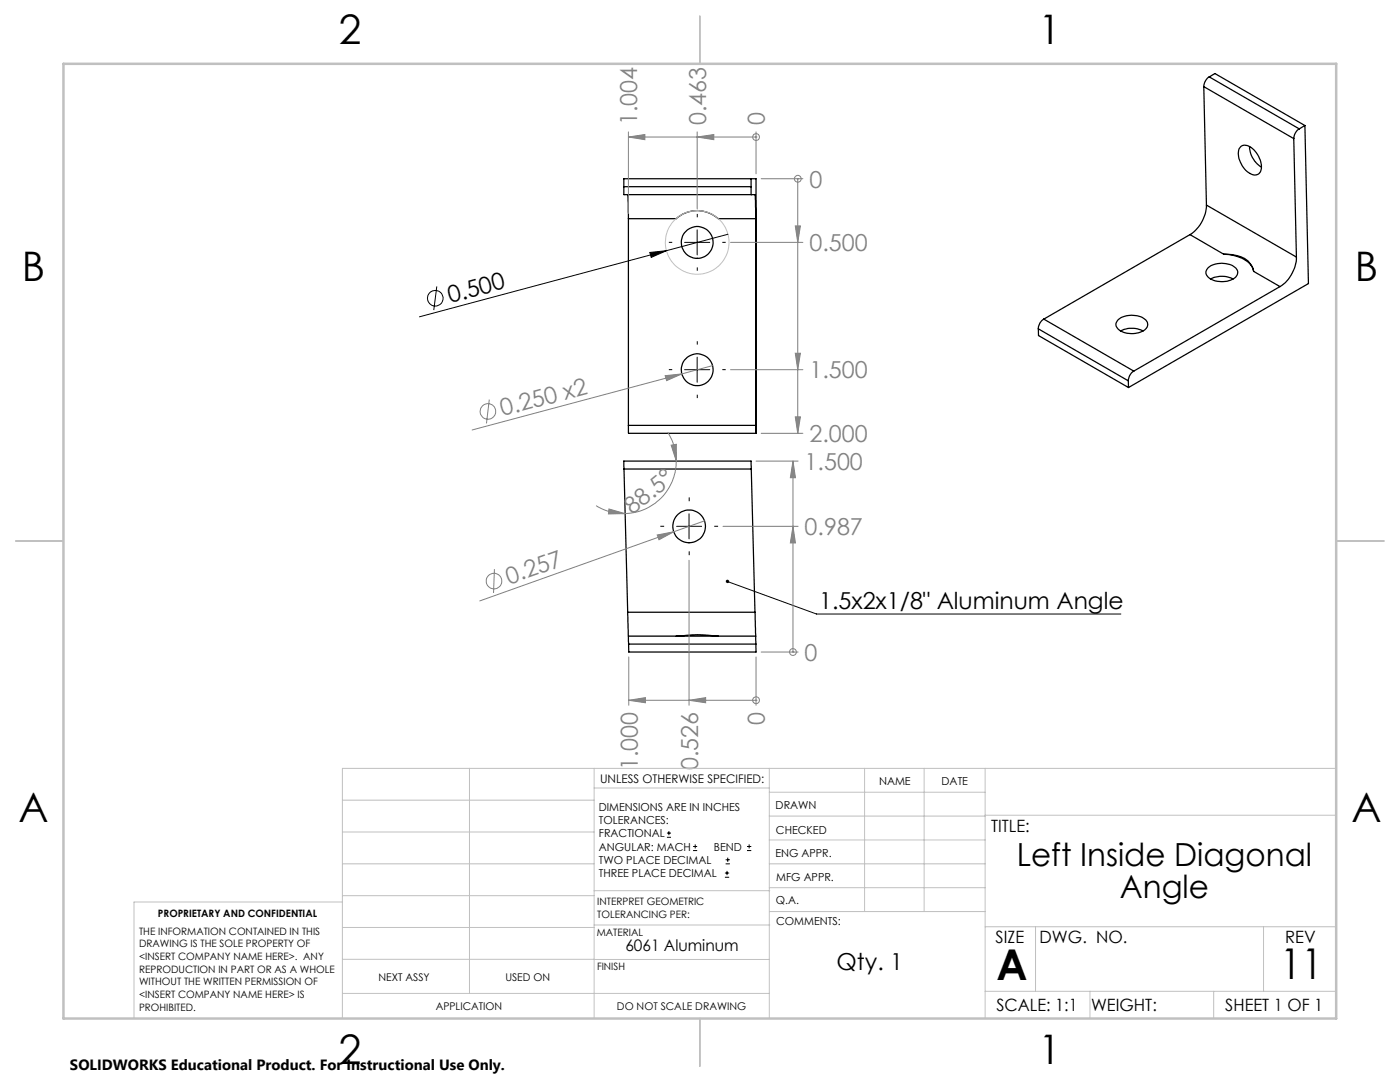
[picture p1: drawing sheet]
<svg xmlns="http://www.w3.org/2000/svg" width="279mm" height="216mm" viewBox="0 0 279 216" stroke-linecap="round" stroke-linejoin="round" font-family="sans-serif">
<g fill="none" stroke="#000" stroke-width=".25">
<path d="M240.2 17.3l18 10.4M240.2 17.3l.6 23.6M241.3 15.3a2.41 2.41 0 0 0-1.1 2M241.3 15.3l18 10.4M241.3 15.3l1.2-.6 17.9 10.3M124.5 37.3v1.5h26.2l.1 4.8M124.5 37.3v-1.6h26.4v50.8h-25.5v-1.6M124.5 37.3h25.4M125.3 38.8l.1 4.8M149.9 37.3v1.5M149.9 35.7v1.6M247.5 29.4a1.88 1.88 0 0 1 2.8 .5 4.3 4.3 0 0 1 1.2 4.5 1.52 1.52 0 0 1-2.3 0 4.8 4.8 0 0 1-1.9-4.7z"/>
<path d="M249.4 29.2a4.9 4.9 0 0 0 2.3 4.1M258.2 27.7l.5 23.6M259.3 25.7a2.41 2.41 0 0 0-1.1 2M260.4 25l-1.1 .7M260.4 25l.7 31.6-35.9 20.7M125.4 43.6h9.5a6.3 6.3 0 0 1 8.5 0h7.4M125.4 43.6v41.3M150.8 43.6v41.3M237.5 46.8l6.7 3.9M237.5 46.8l-29.2 16.9M240.8 40.9a7.3 7.3 0 0 1-3.3 5.9M240.8 40.9l17.9 10.4"/>
<path d="M241.2 53.4a4.6 4.6 0 0 1 5.5 .1 1.39 1.39 0 0 1-.8 2.3 4.6 4.6 0 0 1-5-.7 1.17 1.17 0 0 1 .3-1.7zM241.6 55.7a5.1 5.1 0 0 1 4.5 0M244.2 50.7a7.1 7.1 0 0 1 5.6 2.5l.4 1M244.2 50.7a7.5 7.5 0 0 1 4.9 1.4 3.7 3.7 0 0 1 1.1 2.1M250.2 54.2l5.2 3M255.4 57.2l-29.1 16.8M258.7 51.3a7.3 7.3 0 0 1-3.3 5.9M207.2 65.6l18 10.4M207.2 65.6l.1 1.4 17.9 10.3M208.3 63.7a2.2 2.2 0 0 0-1.1 1.9M208.3 63.7l18 10.3M223.2 63.7a4.6 4.6 0 0 1 5.5 .2 1.38 1.38 0 0 1-.8 2.2 4.6 4.6 0 0 1-4.9-.6 1.17 1.17 0 0 1 .2-1.8z"/>
<path d="M223.6 66a5.1 5.1 0 0 1 4.5 0M225.2 76v1.3M226.3 74a2.41 2.41 0 0 0-1.1 2M124.5 93.6v-1.6h25.4v1.6M124.5 93.6h25.4M124.5 93.6l.8 28.6M125.4 84.9h25.4M149.9 93.6l.8 28.6M150.8 84.9v1.6M125.3 122.2l.1 4.7M125.3 122.2h25.4M125.4 126.9v1.6"/>
<path d="M125.4 126.9h25.4M125.4 128.5h25.4M125.4 128.5l.1 1.6h25.4l-.1-1.6M134.9 126.9a31.6 31.6 0 0 1 8.5 0M150.7 122.2l.1 4.7M150.8 126.9v1.6"/>
<circle cx="139.1" cy="48.4" r="3.2"/>
<circle cx="139.1" cy="73.8" r="3.2"/>
<circle cx="137.5" cy="105" r="3.3"/>
</g>
<g fill="none" stroke="#808080" stroke-width=".2">
<path d="M125.4 27.3l3.3-.5v1.1zM125.4 27.3h25.5M125.4 26.3v16.3M139.1 27.3l3.4-.5v1.1zM139.1 26.3v15.4M150.9 27.3h.1M150.9 26.3v8.4M151.9 35.7h8.3M159.2 35.7h.1M159.2 35.7v50.8M145.8 48.4h14.4M158.7 45.1h1l-.5 3.3z"/>
<path d="M97.6 79.7l-.5 4.8M132.8 75l3.3-.4-3.1 1.4zM136.1 74.6l-41.9 11.2M142.2 73l-6.1 1.6M145.8 73.8h14.4M158.7 70.5h1l-.5 3.3zM133.2 86.2a10.9 10.9 0 0 1 1.8 5.8M133.9 88.8l1.1-.1v3.3zM135 92a10.5 10.5 0 0 1-10.3 10.5M150.9 92h8.4M151.9 86.5h8.3M158.3 92l.5 3.3h-1.1z"/>
<path d="M158.3 92v38.1M158.7 83.2h1l-.5 3.3zM98.7 113.6l-.2 4.7M119 100.9a10.1 10.1 0 0 0 5.7 1.6M121.5 101.6l3.2 .9-3.3 .1zM131.2 106.8l3.2-.7-2.9 1.6zM137.5 111.8v28.9M140.6 103.9l-44.9 16M144.3 105h15M158.3 105l.5 3.3h-1.1zM125.5 139.7l3.3-.5v1zM125.5 139.7h25.4"/>
<path d="M125.5 131.1v9.6M137.5 139.7l3.3-.5v1zM150.9 139.7h.1M150.9 131.1v9.6M151.9 130.1h7.4M158.3 130.1h.1"/>
<circle cx="150.9" cy="27.4" r=".67"/>
<circle cx="159.2" cy="35.7" r=".68"/>
<circle cx="97.4" cy="82.1" r="1.56"/>
<circle cx="98.6" cy="115.9" r="1.55"/>
<circle cx="150.9" cy="139.7" r=".67"/>
<circle cx="158.2" cy="130.1" r=".69"/>
</g>
<g fill="none" stroke="#000" stroke-width=".2">
<path d="M87.2 57.2l-.6 4.7M129.7 50.4l3.3-.4-3 1.4zM136.6 48.4h5M139.1 45.9v5M145.3 46.7l-61.6 16.5M136.6 73.8h5M139.1 71.3v5M135 105h5M137.5 102.5v5M145.2 116l17.7 6.5h60.8M133.1 167.1h.8M133.1 166.2h.8"/>
<path d="M133.5 165.8v.9M138.3 169.7h.8M138.3 168.9h.8M138.7 168.5v.8M144.7 175h.8M144.7 174.2h.8M144.8 172.4h.9M144.8 171.6h.9M145.1 173.8v.8M145.2 171.1v.9M149.1 169.7h.8M149.1 168.9h.8"/>
<path d="M149.5 168.5v.8"/>
<circle cx="86.9" cy="59.5" r="1.56"/>
</g>
<g fill="none" stroke="#c0c0c0" stroke-width=".2">
<path d="M68.3 159.7h50.3M93.7 153.3v44.9M118.6 153.3v49.9M118.6 157.2h34.9M153.5 153.3v49.9M153.5 158.1h43.1M172.5 153.3v28.6M184.4 153.3v28.6M196.6 153.3v49.9M266.7 153.3h-198.4v49.9M68.3 178.7h50.3M68.3 172.4h50.3"/>
<path d="M68.3 166h50.3M68.3 180h-41.6v23.2M118.6 177.7h35M153.5 167.6h43.1M153.5 162.8h43.1M153.5 172.4h43.1M153.5 177.1h43.1M196.6 162.7h70.1M68.3 198.2h85.2M68.3 191.4l85.2 .1M68.3 185.1h50.3M118.6 184.6h35"/>
<path d="M153.6 181.9h43M196.6 197.8h70.1M196.6 184.9h70.1M206.7 184.9v12.9M217.5 197.8v5.4M242.2 197.8v5.4M252.2 184.9v12.9"/>
<circle cx="139.1" cy="48.4" r="6.3"/>
</g>
<path d="M134.2 48.4h-.7M139.2 43.4v-.7M139.2 53.4v.6M144.2 48.4h.6M134.2 73.8h-.7M139.2 68.8v-.7M139.2 78.8v.6M144.2 73.8h.6M132.5 105h-.7M137.5 100v-.7M137.5 110v.8M142.5 105h.8" fill="none" stroke="#000" stroke-width=".2" stroke-dasharray="15.2 1.3 1.3 1.3" stroke-linecap="butt"/>
<path d="M139.7 3.2v9.5M3.1 107.9h9.6M266.7 107.9h9.5M139.7 203.2v9.6" fill="none" stroke="#c0c0c0" stroke-width=".25"/>
<path d="M12.7 12.7h254v190.5h-254z" fill="none" stroke="#c0c0c0" stroke-width=".5"/>
<path d="M145 115.7a.35 .35 0 0 1 .5 .2 .35 .35 0 0 1-.3 .5 .35 .35 0 0 1-.3-.5l.3 .1-.3-.1z" fill="#000"/>
<g fill="#808080">
<path d="M132.8 75l3.3-.4-3.1 1.4z"/>
<path d="M131.2 106.8l3.2-.7-2.9 1.6z"/>
<path d="M121.5 101.6l3.2 .9-3.3 .1zM133.9 88.8l1.1-.1v3.3z"/>
</g>
<path d="M129.7 50.4l3.3-.4-3 1.4z" fill="#000"/>
<g fill="#808080">
<path d="M158.7 45.1h1l-.5 3.3zM158.7 70.5h1l-.5 3.3zM158.7 83.2h1l-.5 3.3z"/>
<path d="M158.3 105l.5 3.3h-1.1zM158.3 92l.5 3.3h-1.1z"/>
<path d="M139.1 27.3l3.4-.5v1.1zM125.4 27.3l3.3-.5v1.1z"/>
<path d="M137.5 139.7l3.3-.5v1zM125.5 139.7l3.3-.5v1z"/>
</g>
<g font-size="8.5">
<text x="198.9" y="195.5">A</text>
<text x="255.5" y="195.4">11</text>
</g>
<g font-size="8.1">
<text x="67.6" y="8.9">2</text>
<text x="207.3" y="8.9">1</text>
<text x="4.4" y="56.2">B</text>
<text x="270.4" y="56.2">B</text>
<text x="3.7" y="164.1">A</text>
<text x="269.7" y="164.1">A</text>
<text x="67.6" y="212.4">2</text>
<text x="207.3" y="212.4">1</text>
</g>
<g font-size="6.3">
<text x="202.9" y="172.9">Left Inside Diagonal</text>
<text x="223.5" y="179.2">Angle</text>
</g>
<g font-size="4.7" fill="#808080">
<text x="127.2" y="25" transform="rotate(-90 127.2 25)">1.004</text>
<text x="140.9" y="25" transform="rotate(-90 140.9 25)">0.463</text>
<text x="152.7" y="25" transform="rotate(-90 152.7 25)">0</text>
<text x="161.5" y="37.4">0</text>
<text x="161.5" y="50.1">0.500</text>
<text x="161.5" y="75.5">1.500</text>
<text x="100.3" y="83.1" transform="rotate(-15 100.3 83.1)">0.250 x2</text>
<text x="161.5" y="88.2">2.000</text>
<text x="160.6" y="93.7">1.500</text>
<text x="126.2" y="102.8" transform="rotate(-39 126.2 102.8)">88.5°</text>
<text x="160.6" y="106.8">0.987</text>
<text x="101.6" y="116.7" transform="rotate(-20 101.6 116.7)">0.257</text>
<text x="160.6" y="131.9">0</text>
<text x="152.7" y="144.6" transform="rotate(-90 152.7 144.6)">0</text>
<text x="127.3" y="153.7" transform="rotate(-90 127.3 153.7)">1.000</text>
<text x="139.3" y="153.7" transform="rotate(-90 139.3 153.7)">0.526</text>
</g>
<g font-size="4.7">
<text x="89.8" y="60.5" transform="rotate(-15 89.8 60.5)">0.500</text>
<text x="163.5" y="121.5">1.5x2x1/8&quot; Aluminum Angle</text>
<text x="166.9" y="193.5">Qty. 1</text>
</g>
<g font-size="3.4">
<text x="197.8" y="166">TITLE:</text>
<text x="198.7" y="188.1">SIZE</text>
<text x="207.5" y="188.1">DWG. NO.</text>
<text x="256.5" y="188.2">REV</text>
<text x="198.8" y="201.7">SCALE: 1:1</text>
<text x="217.7" y="201.8">WEIGHT:</text>
<text x="244.5" y="201.7">SHEET 1 OF 1</text>
</g>
<text font-size="3.2" x="124.8" y="189.8">6061 Aluminum</text>
<text font-size="3" x="14" y="213.5">SOLIDWORKS Educational Product. For Instructional Use Only.</text>
<text font-size="2.4" x="119.8" y="156.2">UNLESS OTHERWISE SPECIFIED:</text>
<g font-size="2.2">
<text x="119.5" y="161.8">DIMENSIONS ARE IN INCHES</text>
<text x="154.8" y="161.4">DRAWN</text>
<text x="175.4" y="156.6">NAME</text>
<text x="187.9" y="156.7">DATE</text>
<text x="119.5" y="164.4">TOLERANCES:</text>
<text x="119.5" y="167.1">FRACTIONAL</text>
<text x="154.9" y="166.3">CHECKED</text>
<text x="119.5" y="169.7">ANGULAR: MACH</text>
<text x="119.5" y="172.4">TWO PLACE DECIMAL</text>
<text x="142.5" y="169.7">BEND</text>
<text x="154.8" y="171">ENG APPR.</text>
<text x="119.5" y="175">THREE PLACE DECIMAL</text>
<text x="154.9" y="175.7">MFG APPR.</text>
<text x="154.9" y="180.4">Q.A.</text>
<text x="154.9" y="184.6">COMMENTS:</text>
</g>
<g font-size="2.1">
<text x="75.5" y="195.7">NEXT ASSY</text>
<text x="100.9" y="195.7">USED ON</text>
<text x="86.9" y="201.5">APPLICATION</text>
<text x="123.1" y="201.6">DO NOT SCALE DRAWING</text>
</g>
<g font-size="2">
<text x="31.5" y="182.9">PROPRIETARY AND CONFIDENTIAL</text>
<text x="119.2" y="180.6">INTERPRET GEOMETRIC</text>
<text x="119.2" y="183.1">TOLERANCING PER:</text>
<text x="27.8" y="186.5">THE INFORMATION CONTAINED IN THIS</text>
<text x="27.8" y="189">DRAWING IS THE SOLE PROPERTY OF</text>
<text x="27.8" y="191.6">&lt;INSERT COMPANY NAME HERE&gt;. ANY</text>
<text x="119.1" y="186.7">MATERIAL</text>
<text x="27.8" y="194.1">REPRODUCTION IN PART OR AS A WHOLE</text>
<text x="27.8" y="196.6">WITHOUT THE WRITTEN PERMISSION OF</text>
<text x="119.1" y="193.5">FINISH</text>
<text x="27.8" y="199.1">&lt;INSERT COMPANY NAME HERE&gt; IS</text>
<text x="27.8" y="201.7">PROHIBITED.</text>
</g>
</svg>
